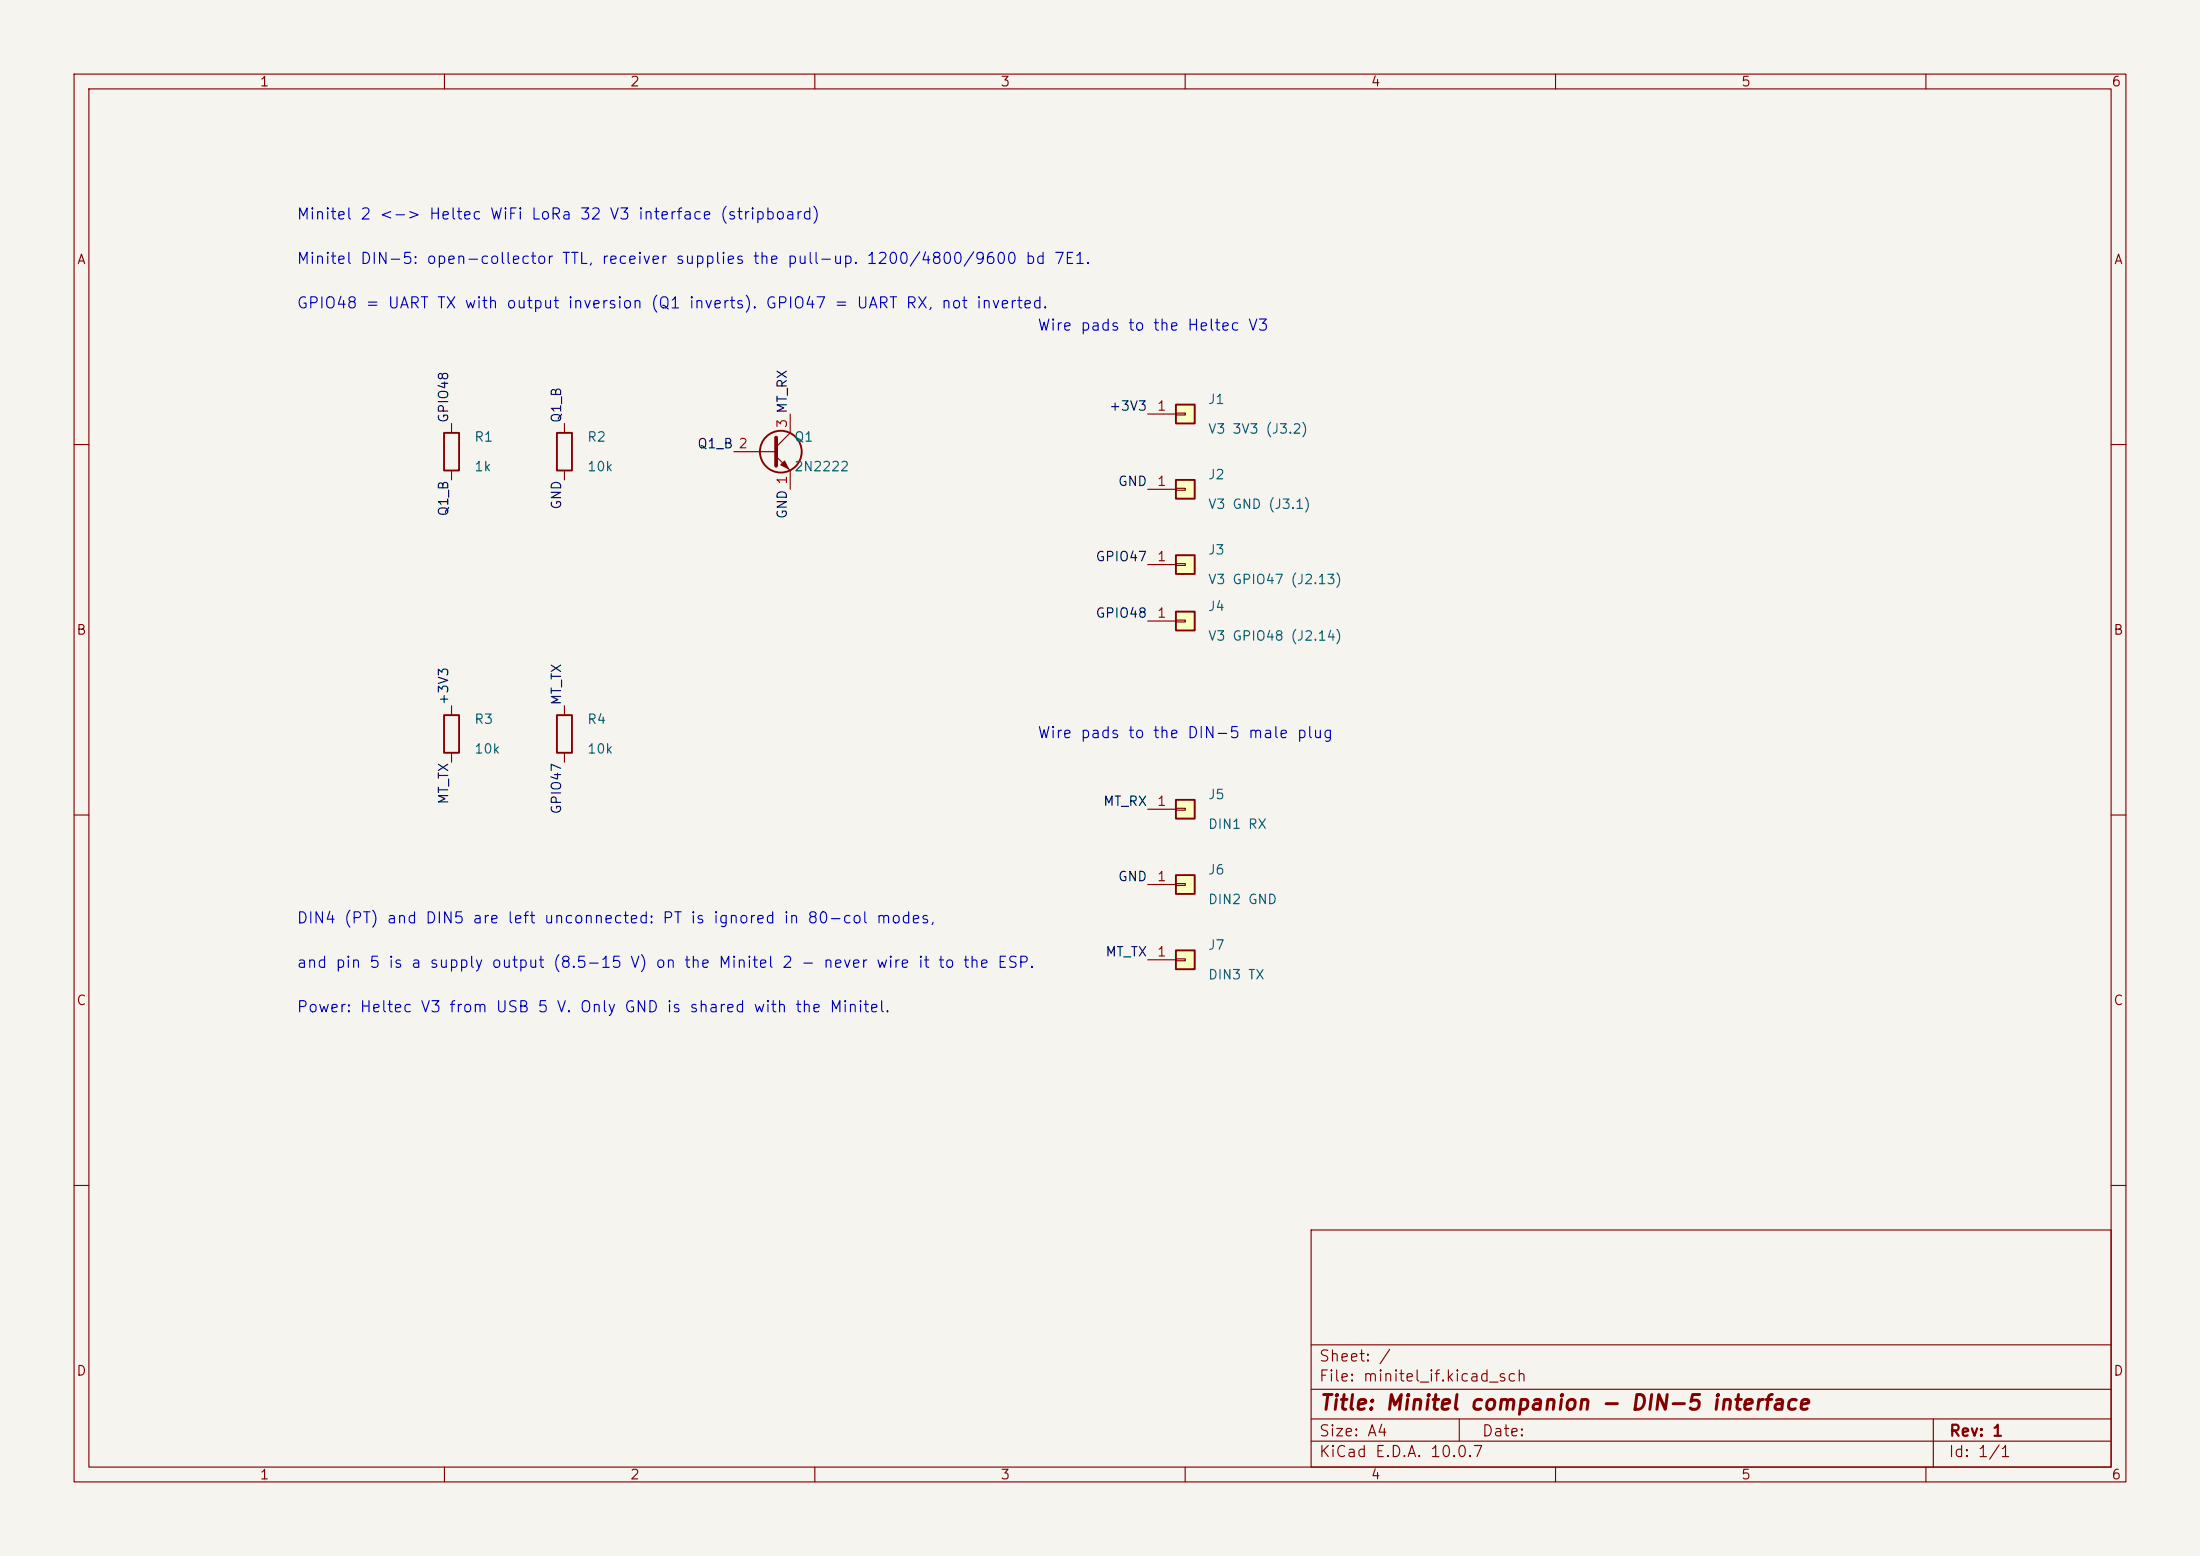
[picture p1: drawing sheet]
<svg xmlns="http://www.w3.org/2000/svg" width="297mm" height="210mm" viewBox="0 0 297 210" stroke-linecap="round" stroke-linejoin="round" font-family="sans-serif">
<path d="M0 0h297v210h-297z" fill="#f5f4ef" stroke="#f5f4ef" stroke-width=".14"/>
<g fill="none" stroke="#840000" stroke-width=".15">
<path d="M10 10h277v190h-277zM12 12h273v186h-273zM60 10v2M110 10v2M160 10v2M210 10v2M260 10v2M76.2 57.2v1.2M10 60h2M76.2 63.5v1.3M285 60h2M10 110h2"/>
<path d="M285 110h2M10 160h2M177 166h108v32h-108zM285 160h2M60 198v2M110 198v2M160 198v2M177 194.5h108M177 191.5h108M177 187.5h108M177 181.5h108M197 191.5v3"/>
<path d="M210 198v2M260 198v2M261 191.5v6.5"/>
</g>
<path d="M75.2 58.4h2v5.1h-2z" fill="none" stroke="#840000" stroke-width=".25"/>
<path d="M158.7 54.6h2.6v2.6h-2.6z" fill="#ffffc2"/>
<path d="M59.9 58.4h2.1v5.1h-2.1zM158.7 54.6h2.6v2.6h-2.6z" fill="none" stroke="#840000" stroke-width=".25"/>
<path d="M61 57.2v1.2M154.9 55.9h3.8M158.7 55.8h1.3v.2h-1.3zM61 63.5v1.3" fill="none" stroke="#840000" stroke-width=".15"/>
<path d="M158.7 64.8h2.6v2.5h-2.6z" fill="#ffffc2"/>
<path d="M158.7 64.8h2.6v2.5h-2.6zM59.9 96.5h2.1v5.1h-2.1zM75.2 96.5h2v5.1h-2z" fill="none" stroke="#840000" stroke-width=".25"/>
<path d="M154.9 66h3.8M158.7 65.9h1.3v.3h-1.3zM61 95.3v1.2M76.2 95.3v1.2M61 101.6v1.3M76.2 101.6v1.3" fill="none" stroke="#840000" stroke-width=".15"/>
<path d="M158.7 74.9h2.6v2.6h-2.6z" fill="#ffffc2"/>
<path d="M158.7 74.9h2.6v2.6h-2.6z" fill="none" stroke="#840000" stroke-width=".25"/>
<path d="M154.9 76.2h3.8M158.7 76.1h1.3v.2h-1.3z" fill="none" stroke="#840000" stroke-width=".15"/>
<path d="M158.7 82.6h2.6v2.5h-2.6z" fill="#ffffc2"/>
<g fill="none" stroke="#840000" stroke-width=".25">
<path d="M158.7 82.6h2.6v2.5h-2.6z"/>
<circle cx="105.4" cy="61" r="2.82"/>
</g>
<path d="M106.7 55.9v2.5l-1.9 1.9M99.1 61h5.7M104.8 61.6l1.9 1.9v2.5M154.9 83.8h3.8M158.7 83.7h1.3v.2h-1.3z" fill="none" stroke="#840000" stroke-width=".15"/>
<path d="M104.8 59.1v3.8" fill="none" stroke="#840000" stroke-width=".51"/>
<path d="M105.9 62.2l.5 1-1-.5z" fill="#840000" stroke="#840000" stroke-width=".15"/>
<path d="M158.7 118.1h2.6v2.6h-2.6z" fill="#ffffc2"/>
<path d="M158.7 118.1h2.6v2.6h-2.6z" fill="none" stroke="#840000" stroke-width=".25"/>
<path d="M154.9 119.4h3.8M158.7 119.3h1.3v.2h-1.3z" fill="none" stroke="#840000" stroke-width=".15"/>
<path d="M158.7 108h2.6v2.5h-2.6z" fill="#ffffc2"/>
<path d="M158.7 108h2.6v2.5h-2.6z" fill="none" stroke="#840000" stroke-width=".25"/>
<path d="M154.9 109.2h3.8M158.7 109.1h1.3v.2h-1.3z" fill="none" stroke="#840000" stroke-width=".15"/>
<path d="M158.7 128.3h2.6v2.5h-2.6z" fill="#ffffc2"/>
<path d="M158.7 128.3h2.6v2.5h-2.6z" fill="none" stroke="#840000" stroke-width=".25"/>
<path d="M154.9 129.5h3.8M158.7 129.4h1.3v.3h-1.3z" fill="none" stroke="#840000" stroke-width=".15"/>
<text font-size="2" fill="#840000" x="178" y="190.8">Title: Minitel companion - DIN-5 interface</text>
<g font-size="1.5" fill="#0000c2">
<text x="40" y="30">Minitel 2 &lt;-&gt; Heltec WiFi LoRa 32 V3 interface (stripboard)</text>
<text x="40" y="36">Minitel DIN-5: open-collector TTL, receiver supplies the pull-up. 1200/4800/9600 bd 7E1.</text>
<text x="40" y="42">GPIO48 = UART TX with output inversion (Q1 inverts). GPIO47 = UART RX, not inverted.</text>
<text x="140" y="45">Wire pads to the Heltec V3</text>
<text x="140" y="100">Wire pads to the DIN-5 male plug</text>
<text x="40" y="125">DIN4 (PT) and DIN5 are left unconnected: PT is ignored in 80-col modes,</text>
<text x="40" y="131">and pin 5 is a supply output (8.5-15 V) on the Minitel 2 - never wire it to the ESP.</text>
<text x="40" y="137">Power: Heltec V3 from USB 5 V. Only GND is shared with the Minitel.</text>
</g>
<g font-size="1.5" fill="#840000">
<text x="178" y="184.1">Sheet: /</text>
<text x="178" y="186.8">File: minitel_if.kicad_sch</text>
<text x="178" y="197">KiCad E.D.A. 10.0.7</text>
<text x="178" y="194.2">Size: A4</text>
<text x="200" y="194.2">Date:</text>
<text x="263" y="197">Id: 1/1</text>
<text x="263" y="194.2">Rev: 1</text>
</g>
<g font-size="1.3" fill="#840000">
<text x="35" y="12">1</text>
<text x="85" y="12">2</text>
<text x="135" y="12">3</text>
<text x="185" y="12">4</text>
<text x="235" y="12">5</text>
<text x="285" y="12">6</text>
<text x="10.3" y="36">A</text>
<text x="285.3" y="36">A</text>
<text x="10.2" y="86">B</text>
<text x="285.2" y="86">B</text>
<text x="10.2" y="136">C</text>
<text x="285.2" y="136">C</text>
<text x="10.2" y="186">D</text>
<text x="285.2" y="186">D</text>
<text x="35" y="200">1</text>
<text x="85" y="200">2</text>
<text x="135" y="200">3</text>
<text x="185" y="200">4</text>
<text x="235" y="200">5</text>
<text x="285" y="200">6</text>
</g>
<g font-size="1.3" fill="#0f0f0f">
<text x="60.8" y="57.2" transform="rotate(-90 60.8 57.2)">GPIO48</text>
<text x="76.1" y="57.2" transform="rotate(-90 76.1 57.2)">Q1_B</text>
<text x="149.6" y="55.8">+3V3</text>
<text x="94.1" y="60.8">Q1_B 2</text>
<text x="150.8" y="65.9">GND</text>
<text x="60.8" y="69.8" transform="rotate(-90 60.8 69.8)">Q1_B</text>
<text x="76.1" y="68.9" transform="rotate(-90 76.1 68.9)">GND</text>
<text x="106.6" y="70.1" transform="rotate(-90 106.6 70.1)">GND 1</text>
<text x="147.8" y="76.1">GPIO47</text>
<text x="147.8" y="83.7">GPIO48</text>
<text x="60.8" y="95.3" transform="rotate(-90 60.8 95.3)">+3V3</text>
<text x="76.1" y="95.3" transform="rotate(-90 76.1 95.3)">MT_TX</text>
<text x="60.8" y="108.7" transform="rotate(-90 60.8 108.7)">MT_TX</text>
<text x="76.1" y="110" transform="rotate(-90 76.1 110)">GPIO47</text>
<text x="148.8" y="109.1">MT_RX</text>
<text x="150.8" y="119.3">GND</text>
<text x="149.1" y="129.4">MT_TX</text>
</g>
<g font-size="1.3" fill="#006464">
<text x="63.9" y="59.9">R1</text>
<text x="79.2" y="59.9">R2</text>
<text x="107.1" y="59.9">Q1</text>
<text x="163" y="54.8">J1</text>
<text x="163" y="58.8">V3 3V3 (J3.2)</text>
<text x="63.9" y="63.9">1k</text>
<text x="79.2" y="63.9">10k</text>
<text x="107.1" y="63.9">2N2222</text>
<text x="163" y="65">J2</text>
<text x="163" y="69">V3 GND (J3.1)</text>
<text x="163" y="75.2">J3</text>
<text x="163" y="79.2">V3 GPIO47 (J2.13)</text>
<text x="163" y="82.8">J4</text>
<text x="163" y="86.8">V3 GPIO48 (J2.14)</text>
<text x="63.9" y="98">R3</text>
<text x="79.2" y="98">R4</text>
<text x="63.9" y="102">10k</text>
<text x="79.2" y="102">10k</text>
<text x="163" y="108.2">J5</text>
<text x="163" y="112.2">DIN1 RX</text>
<text x="163" y="118.3">J6</text>
<text x="163" y="122.3">DIN2 GND</text>
<text x="163" y="128.5">J7</text>
<text x="163" y="132.5">DIN3 TX</text>
</g>
<g font-size="1.3" fill="#a90000">
<text x="106.5" y="57.9" transform="rotate(-90 106.5 57.9)">3 MT_RX</text>
<text x="156.1" y="55.7">1</text>
<text x="156.1" y="65.9">1</text>
<text x="156.1" y="76.1">1</text>
<text x="156.1" y="83.7">1</text>
<text x="156.1" y="109.1">1</text>
<text x="156.1" y="119.2">1</text>
<text x="156.1" y="129.4">1</text>
</g>
</svg>
